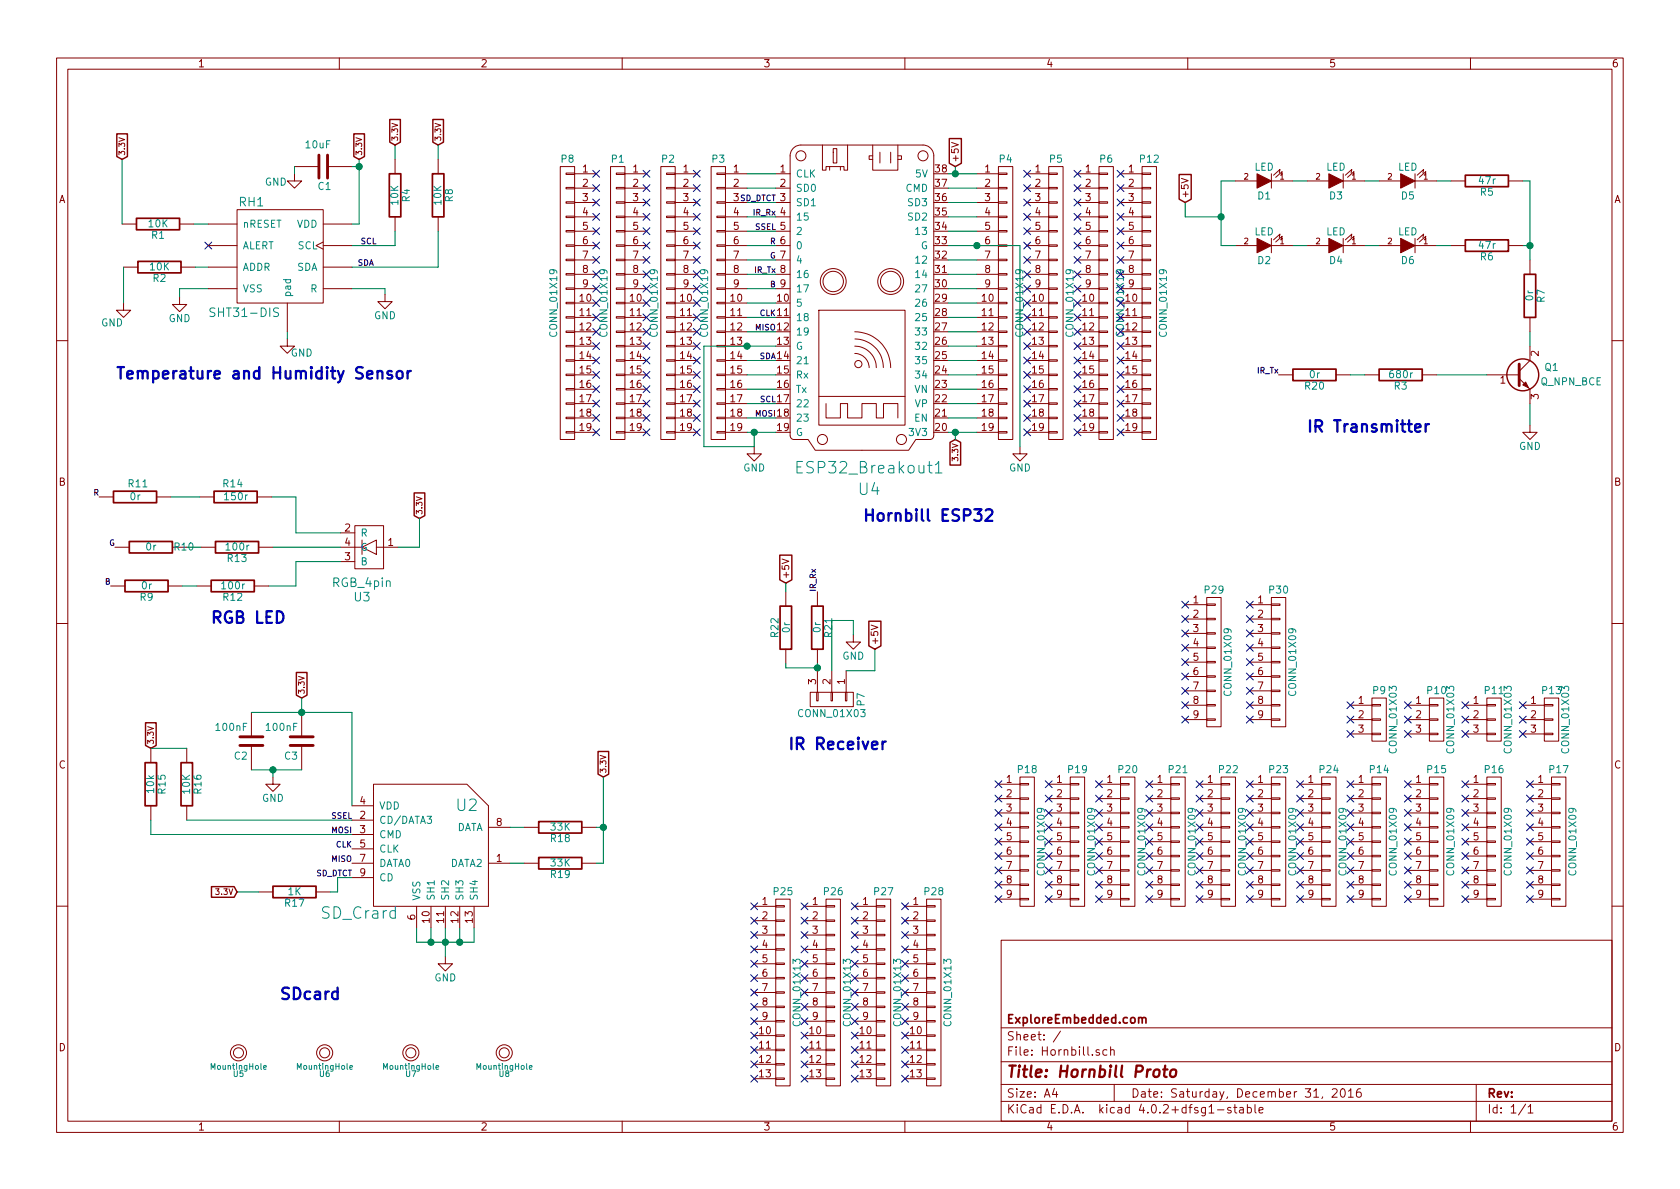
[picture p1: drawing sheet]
EESchema Schematic File Version 2
LIBS:Hornbill-rescue
LIBS:power
LIBS:device
LIBS:transistors
LIBS:conn
LIBS:linear
LIBS:regul
LIBS:74xx
LIBS:cmos4000
LIBS:adc-dac
LIBS:memory
LIBS:xilinx
LIBS:microcontrollers
LIBS:dsp
LIBS:microchip
LIBS:analog_switches
LIBS:motorola
LIBS:texas
LIBS:intel
LIBS:audio
LIBS:interface
LIBS:digital-audio
LIBS:philips
LIBS:display
LIBS:cypress
LIBS:siliconi
LIBS:opto
LIBS:atmel
LIBS:contrib
LIBS:valves
LIBS:nosuz
LIBS:Hornbill-cache
EELAYER 25 0
EELAYER END
$Descr A4 11693 8268
encoding utf-8
Sheet 1 1
Title "Hornbill Proto"
Date "Saturday, December 31, 2016"
Rev ""
Comp "ExploreEmbedded.com"
Comment1 ""
Comment2 ""
Comment3 ""
Comment4 ""
$EndDescr
$Comp
L R-RESCUE-Hornbill R8
U 1 1
P 3050 1350
F 0 "R8" V 3130 1350 50  0000 C CNN
F 1 "10K" V 3050 1350 50  0000 C CNN
F 2 "Resistors_SMD:R_0603_HandSoldering" V 2980 1350 50  0001 C CNN
F 3 "" H 3050 1350 50  0000 C CNN
	1    3050 1350
	1    0    0    -1  
$EndComp
$Comp
L GND #PWR01
U 1 1
P 2680 2040
F 0 "#PWR01" H 2680 1790 50  0001 C CNN
F 1 "GND" H 2680 1890 50  0000 C CNN
F 2 "" H 2680 2040 50  0000 C CNN
F 3 "" H 2680 2040 50  0000 C CNN
	1    2680 2040
	1    0    0    -1  
$EndComp
$Comp
L GND #PWR02
U 1 1
P 1250 2060
F 0 "#PWR02" H 1250 1810 50  0001 C CNN
F 1 "GND" H 1250 1910 50  0000 C CNN
F 2 "" H 1250 2060 50  0000 C CNN
F 3 "" H 1250 2060 50  0000 C CNN
	1    1250 2060
	1    0    0    -1  
$EndComp
$Comp
L GND #PWR03
U 1 1
P 860 2100
F 0 "#PWR03" H 860 1850 50  0001 C CNN
F 1 "GND" H 780 1960 50  0000 C CNN
F 2 "" H 860 2100 50  0000 C CNN
F 3 "" H 860 2100 50  0000 C CNN
	1    860  2100
	1    0    0    -1  
$EndComp
$Comp
L C-RESCUE-Hornbill C1
U 1 1
P 2250 1150
F 0 "C1" V 2390 1110 50  0000 L CNN
F 1 "10uF" V 2100 1020 50  0000 L CNN
F 2 "Capacitors_SMD:C_0603_HandSoldering" H 2288 1000 50  0001 C CNN
F 3 "" H 2250 1150 50  0000 C CNN
	1    2250 1150
	0    1    1    0   
$EndComp
$Comp
L GND #PWR04
U 1 1
P 2050 1200
F 0 "#PWR04" H 2050 950 50  0001 C CNN
F 1 "GND" H 1920 1140 50  0000 C CNN
F 2 "" H 2050 1200 50  0000 C CNN
F 3 "" H 2050 1200 50  0000 C CNN
	1    2050 1200
	1    0    0    -1  
$EndComp
$Comp
L R-RESCUE-Hornbill R4
U 1 1
P 2750 1350
F 0 "R4" V 2830 1350 50  0000 C CNN
F 1 "10K" V 2750 1350 50  0000 C CNN
F 2 "Resistors_SMD:R_0603_HandSoldering" V 2680 1350 50  0001 C CNN
F 3 "" H 2750 1350 50  0000 C CNN
	1    2750 1350
	1    0    0    -1  
$EndComp
$Comp
L R-RESCUE-Hornbill R2
U 1 1
P 1110 1850
F 0 "R2" V 1190 1850 50  0000 C CNN
F 1 "10K" V 1110 1850 50  0000 C CNN
F 2 "Resistors_SMD:R_0603_HandSoldering" V 1040 1850 50  0001 C CNN
F 3 "" H 1110 1850 50  0000 C CNN
	1    1110 1850
	0    1    1    0   
$EndComp
$Comp
L LED-RESCUE-Hornbill D1
U 1 1
P 8800 1250
F 0 "D1" H 8800 1350 50  0000 C CNN
F 1 "LED" H 8800 1150 50  0000 C CNN
F 2 "LEDs:LED-3MM" H 8800 1250 50  0001 C CNN
F 3 "" H 8800 1250 50  0000 C CNN
	1    8800 1250
	-1   0    0    1   
$EndComp
$Comp
L LED-RESCUE-Hornbill D3
U 1 1
P 9300 1250
F 0 "D3" H 9300 1350 50  0000 C CNN
F 1 "LED" H 9300 1150 50  0000 C CNN
F 2 "LEDs:LED-3MM" H 9300 1250 50  0001 C CNN
F 3 "" H 9300 1250 50  0000 C CNN
	1    9300 1250
	-1   0    0    1   
$EndComp
$Comp
L LED-RESCUE-Hornbill D5
U 1 1
P 9800 1250
F 0 "D5" H 9800 1350 50  0000 C CNN
F 1 "LED" H 9800 1150 50  0000 C CNN
F 2 "LEDs:LED-3MM" H 9800 1250 50  0001 C CNN
F 3 "" H 9800 1250 50  0000 C CNN
	1    9800 1250
	-1   0    0    1   
$EndComp
$Comp
L LED-RESCUE-Hornbill D2
U 1 1
P 8800 1700
F 0 "D2" H 8800 1800 50  0000 C CNN
F 1 "LED" H 8800 1600 50  0000 C CNN
F 2 "LEDs:LED-3MM" H 8800 1700 50  0001 C CNN
F 3 "" H 8800 1700 50  0000 C CNN
	1    8800 1700
	-1   0    0    1   
$EndComp
$Comp
L LED-RESCUE-Hornbill D4
U 1 1
P 9300 1700
F 0 "D4" H 9300 1800 50  0000 C CNN
F 1 "LED" H 9300 1600 50  0000 C CNN
F 2 "LEDs:LED-3MM" H 9300 1700 50  0001 C CNN
F 3 "" H 9300 1700 50  0000 C CNN
	1    9300 1700
	-1   0    0    1   
$EndComp
$Comp
L LED-RESCUE-Hornbill D6
U 1 1
P 9800 1700
F 0 "D6" H 9800 1800 50  0000 C CNN
F 1 "LED" H 9800 1600 50  0000 C CNN
F 2 "LEDs:LED-3MM" H 9800 1700 50  0001 C CNN
F 3 "" H 9800 1700 50  0000 C CNN
	1    9800 1700
	-1   0    0    1   
$EndComp
$Comp
L R-RESCUE-Hornbill R5
U 1 1
P 10350 1250
F 0 "R5" V 10430 1250 50  0000 C CNN
F 1 "47r" V 10350 1250 50  0000 C CNN
F 2 "Resistors_SMD:R_0603_HandSoldering" V 10280 1250 50  0001 C CNN
F 3 "" H 10350 1250 50  0000 C CNN
	1    10350 1250
	0    1    1    0   
$EndComp
$Comp
L R-RESCUE-Hornbill R6
U 1 1
P 10350 1700
F 0 "R6" V 10430 1700 50  0000 C CNN
F 1 "47r" V 10350 1700 50  0000 C CNN
F 2 "Resistors_SMD:R_0603_HandSoldering" V 10280 1700 50  0001 C CNN
F 3 "" H 10350 1700 50  0000 C CNN
	1    10350 1700
	0    1    1    0   
$EndComp
$Comp
L Q_NPN_BCE Q1
U 1 1
P 10550 2600
F 0 "Q1" H 10850 2650 50  0000 R CNN
F 1 "Q_NPN_BCE" H 11150 2550 50  0000 R CNN
F 2 "ee:SOT_23" H 10750 2700 50  0001 C CNN
F 3 "" H 10550 2600 50  0000 C CNN
	1    10550 2600
	1    0    0    -1  
$EndComp
$Comp
L R-RESCUE-Hornbill R7
U 1 1
P 10650 2050
F 0 "R7" V 10730 2050 50  0000 C CNN
F 1 "0r" V 10650 2050 50  0000 C CNN
F 2 "Resistors_SMD:R_0603_HandSoldering" V 10580 2050 50  0001 C CNN
F 3 "" H 10650 2050 50  0000 C CNN
	1    10650 2050
	1    0    0    -1  
$EndComp
$Comp
L GND #PWR05
U 1 1
P 10650 2950
F 0 "#PWR05" H 10650 2700 50  0001 C CNN
F 1 "GND" H 10650 2800 50  0000 C CNN
F 2 "" H 10650 2950 50  0000 C CNN
F 3 "" H 10650 2950 50  0000 C CNN
	1    10650 2950
	1    0    0    -1  
$EndComp
$Comp
L R-RESCUE-Hornbill R3
U 1 1
P 9750 2600
F 0 "R3" V 9830 2600 50  0000 C CNN
F 1 "680r" V 9750 2600 50  0000 C CNN
F 2 "Resistors_SMD:R_0603_HandSoldering" V 9680 2600 50  0001 C CNN
F 3 "" H 9750 2600 50  0000 C CNN
	1    9750 2600
	0    1    1    0   
$EndComp
$Comp
L RGB_4pin U3
U 1 1
P 2520 3800
F 0 "U3" H 2520 3450 60  0000 C CNN
F 1 "RGB_4pin" H 2520 3550 60  0000 C CNN
F 2 "ee:RGB_SMD_4pin_New" H 2520 3800 60  0001 C CNN
F 3 "" H 2520 3800 60  0000 C CNN
	1    2520 3800
	1    0    0    -1  
$EndComp
$Comp
L R-RESCUE-Hornbill R13
U 1 1
P 1650 3800
F 0 "R13" V 1730 3800 50  0000 C CNN
F 1 "100r" V 1650 3800 50  0000 C CNN
F 2 "Resistors_SMD:R_0603_HandSoldering" V 1580 3800 50  0001 C CNN
F 3 "" H 1650 3800 50  0000 C CNN
	1    1650 3800
	0    1    1    0   
$EndComp
$Comp
L R-RESCUE-Hornbill R12
U 1 1
P 1620 4070
F 0 "R12" V 1700 4070 50  0000 C CNN
F 1 "100r" V 1620 4070 50  0000 C CNN
F 2 "Resistors_SMD:R_0603_HandSoldering" V 1550 4070 50  0001 C CNN
F 3 "" H 1620 4070 50  0000 C CNN
	1    1620 4070
	0    1    1    0   
$EndComp
$Comp
L R-RESCUE-Hornbill R11
U 1 1
P 940 3450
F 0 "R11" V 850 3470 50  0000 C CNN
F 1 "0r" V 940 3450 50  0000 C CNN
F 2 "Resistors_SMD:R_0603_HandSoldering" V 870 3450 50  0001 C CNN
F 3 "" H 940 3450 50  0000 C CNN
	1    940  3450
	0    1    1    0   
$EndComp
$Comp
L R-RESCUE-Hornbill R10
U 1 1
P 1050 3800
F 0 "R10" V 1050 4030 50  0000 C CNN
F 1 "0r" V 1050 3800 50  0000 C CNN
F 2 "Resistors_SMD:R_0603_HandSoldering" V 980 3800 50  0001 C CNN
F 3 "" H 1050 3800 50  0000 C CNN
	1    1050 3800
	0    1    1    0   
$EndComp
$Comp
L R-RESCUE-Hornbill R9
U 1 1
P 1020 4070
F 0 "R9" V 1100 4070 50  0000 C CNN
F 1 "0r" V 1020 4070 50  0000 C CNN
F 2 "Resistors_SMD:R_0603_HandSoldering" V 950 4070 50  0001 C CNN
F 3 "" H 1020 4070 50  0000 C CNN
	1    1020 4070
	0    1    1    0   
$EndComp
$Comp
L R-RESCUE-Hornbill R18
U 1 1
P 3900 5750
F 0 "R18" V 3980 5750 50  0000 C CNN
F 1 "33K" V 3900 5750 50  0000 C CNN
F 2 "Resistors_SMD:R_0603_HandSoldering" V 3830 5750 50  0001 C CNN
F 3 "" H 3900 5750 50  0000 C CNN
	1    3900 5750
	0    1    1    0   
$EndComp
$Comp
L R-RESCUE-Hornbill R19
U 1 1
P 3900 6000
F 0 "R19" V 3980 6000 50  0000 C CNN
F 1 "33K" V 3900 6000 50  0000 C CNN
F 2 "Resistors_SMD:R_0603_HandSoldering" V 3830 6000 50  0001 C CNN
F 3 "" H 3900 6000 50  0000 C CNN
	1    3900 6000
	0    1    1    0   
$EndComp
$Comp
L GND #PWR06
U 1 1
P 3100 6650
F 0 "#PWR06" H 3100 6400 50  0001 C CNN
F 1 "GND" H 3100 6500 50  0000 C CNN
F 2 "" H 3100 6650 50  0000 C CNN
F 3 "" H 3100 6650 50  0000 C CNN
	1    3100 6650
	1    0    0    -1  
$EndComp
$Comp
L R-RESCUE-Hornbill R17
U 1 1
P 2050 6200
F 0 "R17" V 2130 6200 50  0000 C CNN
F 1 "1K" V 2050 6200 50  0000 C CNN
F 2 "Resistors_SMD:R_0603_HandSoldering" V 1980 6200 50  0001 C CNN
F 3 "" H 2050 6200 50  0000 C CNN
	1    2050 6200
	0    1    1    0   
$EndComp
$Comp
L R-RESCUE-Hornbill R16
U 1 1
P 1300 5450
F 0 "R16" V 1380 5450 50  0000 C CNN
F 1 "10K" V 1300 5450 50  0000 C CNN
F 2 "Resistors_SMD:R_0603_HandSoldering" V 1230 5450 50  0001 C CNN
F 3 "" H 1300 5450 50  0000 C CNN
	1    1300 5450
	1    0    0    -1  
$EndComp
$Comp
L R-RESCUE-Hornbill R15
U 1 1
P 1050 5450
F 0 "R15" V 1130 5450 50  0000 C CNN
F 1 "10k" V 1050 5450 50  0000 C CNN
F 2 "Resistors_SMD:R_0603_HandSoldering" V 980 5450 50  0001 C CNN
F 3 "" H 1050 5450 50  0000 C CNN
	1    1050 5450
	1    0    0    -1  
$EndComp
Text GLabel 8250 1400 1    47   Input ~ 0
+5V
Text GLabel 1050 5200 1    40   Input ~ 0
3.3V
$Comp
L C-RESCUE-Hornbill C2
U 1 1
P 1750 5150
F 0 "C2" H 1775 5250 50  0000 L CNN
F 1 "100nF" H 1775 5050 50  0000 L CNN
F 2 "Capacitors_SMD:C_0603_HandSoldering" H 1788 5000 50  0001 C CNN
F 3 "" H 1750 5150 50  0000 C CNN
	1    1750 5150
	-1   0    0    1   
$EndComp
$Comp
L C-RESCUE-Hornbill C3
U 1 1
P 2100 5150
F 0 "C3" H 2125 5250 50  0000 L CNN
F 1 "100nF" H 2125 5050 50  0000 L CNN
F 2 "Capacitors_SMD:C_0603_HandSoldering" H 2138 5000 50  0001 C CNN
F 3 "" H 2100 5150 50  0000 C CNN
	1    2100 5150
	-1   0    0    1   
$EndComp
$Comp
L GND #PWR07
U 1 1
P 1900 5400
F 0 "#PWR07" H 1900 5150 50  0001 C CNN
F 1 "GND" H 1900 5250 50  0000 C CNN
F 2 "" H 1900 5400 50  0000 C CNN
F 3 "" H 1900 5400 50  0000 C CNN
	1    1900 5400
	1    0    0    -1  
$EndComp
NoConn ~ 1450 1700
Text Label 2510 1700 0    40   ~ 0
SCL
Text Label 2490 1850 0    40   ~ 0
SDA
Text Label 2450 5700 2    40   ~ 0
SSEL
Text Label 2450 5800 2    40   ~ 0
MOSI
Text Label 2450 5900 2    40   ~ 0
CLK
Text Label 2450 6000 2    40   ~ 0
MISO
Text GLabel 2100 4850 1    40   Input ~ 0
3.3V
Text GLabel 4200 5400 1    40   Input ~ 0
3.3V
Text GLabel 1650 6200 0    40   Input ~ 0
3.3V
Text Label 770  4070 2    40   ~ 0
B
Text Label 800  3800 2    40   ~ 0
G
Text Label 690  3450 2    40   ~ 0
R
$Comp
L CONN_01X19 P4
U 1 1
P 7000 2100
F 0 "P4" H 7000 3100 50  0000 C CNN
F 1 "CONN_01X19" V 7100 2100 50  0000 C CNN
F 2 "Pin_Headers:Pin_Header_Straight_1x19_Pitch2.54mm" H 7000 2100 50  0001 C CNN
F 3 "" H 7000 2100 50  0000 C CNN
	1    7000 2100
	1    0    0    -1  
$EndComp
$Comp
L CONN_01X19 P5
U 1 1
P 7350 2100
F 0 "P5" H 7350 3100 50  0000 C CNN
F 1 "CONN_01X19" V 7450 2100 50  0000 C CNN
F 2 "Pin_Headers:Pin_Header_Straight_1x19_Pitch2.54mm" H 7350 2100 50  0001 C CNN
F 3 "" H 7350 2100 50  0000 C CNN
	1    7350 2100
	1    0    0    -1  
$EndComp
$Comp
L CONN_01X19 P6
U 1 1
P 7700 2100
F 0 "P6" H 7700 3100 50  0000 C CNN
F 1 "CONN_01X19" V 7800 2100 50  0000 C CNN
F 2 "Pin_Headers:Pin_Header_Straight_1x19_Pitch2.54mm" H 7700 2100 50  0001 C CNN
F 3 "" H 7700 2100 50  0000 C CNN
	1    7700 2100
	1    0    0    -1  
$EndComp
$Comp
L CONN_01X19 P3
U 1 1
P 5000 2100
F 0 "P3" H 5000 3100 50  0000 C CNN
F 1 "CONN_01X19" V 5100 2100 50  0000 C CNN
F 2 "Pin_Headers:Pin_Header_Straight_1x19_Pitch2.54mm" H 5000 2100 50  0001 C CNN
F 3 "" H 5000 2100 50  0000 C CNN
	1    5000 2100
	-1   0    0    -1  
$EndComp
$Comp
L CONN_01X19 P2
U 1 1
P 4650 2100
F 0 "P2" H 4650 3100 50  0000 C CNN
F 1 "CONN_01X19" V 4750 2100 50  0000 C CNN
F 2 "Pin_Headers:Pin_Header_Straight_1x19_Pitch2.54mm" H 4650 2100 50  0001 C CNN
F 3 "" H 4650 2100 50  0000 C CNN
	1    4650 2100
	-1   0    0    -1  
$EndComp
$Comp
L CONN_01X19 P1
U 1 1
P 4300 2100
F 0 "P1" H 4300 3100 50  0000 C CNN
F 1 "CONN_01X19" V 4400 2100 50  0000 C CNN
F 2 "Pin_Headers:Pin_Header_Straight_1x19_Pitch2.54mm" H 4300 2100 50  0001 C CNN
F 3 "" H 4300 2100 50  0000 C CNN
	1    4300 2100
	-1   0    0    -1  
$EndComp
NoConn ~ 7150 1300
NoConn ~ 7150 1400
NoConn ~ 7150 1500
NoConn ~ 7150 1600
NoConn ~ 7150 1700
NoConn ~ 7150 1800
NoConn ~ 7150 1900
NoConn ~ 7150 2000
NoConn ~ 7150 2100
NoConn ~ 7150 2200
NoConn ~ 7150 2300
NoConn ~ 7150 2400
NoConn ~ 7150 2500
NoConn ~ 7150 2600
NoConn ~ 7150 2700
NoConn ~ 7150 2800
NoConn ~ 7150 2900
NoConn ~ 7150 3000
NoConn ~ 7500 1300
NoConn ~ 7500 1400
NoConn ~ 7500 1500
NoConn ~ 7500 1600
NoConn ~ 7500 1700
NoConn ~ 7500 1800
NoConn ~ 7500 1900
NoConn ~ 7500 2000
NoConn ~ 7500 2100
NoConn ~ 7500 2200
NoConn ~ 7500 2300
NoConn ~ 7500 2400
NoConn ~ 7500 2500
NoConn ~ 7500 2600
NoConn ~ 7500 2700
NoConn ~ 7500 2800
NoConn ~ 7500 2900
NoConn ~ 7500 3000
NoConn ~ 4850 1200
NoConn ~ 4850 1300
NoConn ~ 4850 1400
NoConn ~ 4850 1500
NoConn ~ 4850 1600
NoConn ~ 4850 1700
NoConn ~ 4850 1800
NoConn ~ 4850 1900
NoConn ~ 4850 2000
NoConn ~ 4850 2100
NoConn ~ 4850 2200
NoConn ~ 4850 2300
NoConn ~ 4850 2400
NoConn ~ 4850 2500
NoConn ~ 4850 2600
NoConn ~ 4850 2700
NoConn ~ 4850 2800
NoConn ~ 4850 2900
NoConn ~ 4850 3000
NoConn ~ 4500 1200
NoConn ~ 4500 1300
NoConn ~ 4500 1400
NoConn ~ 4500 1500
NoConn ~ 4500 1600
NoConn ~ 4500 1700
NoConn ~ 4500 1800
NoConn ~ 4500 1900
NoConn ~ 4500 2000
NoConn ~ 4500 2100
NoConn ~ 4500 2200
NoConn ~ 4500 2300
NoConn ~ 4500 2400
NoConn ~ 4500 2500
NoConn ~ 4500 2600
NoConn ~ 4500 2700
NoConn ~ 4500 2800
NoConn ~ 4500 2900
NoConn ~ 4500 3000
Text Notes 810  2630 0    80   ~ 16
Temperature and Humidity Sensor
Text Notes 9100 3000 0    80   ~ 16
IR Transmitter
Text Notes 1950 6950 0    80   ~ 16
SDcard
Text Notes 1470 4330 0    80   ~ 16
RGB LED
Text Label 5400 2800 2    40   ~ 0
SCL
Text Label 5400 2500 2    40   ~ 0
SDA
Text Label 5400 1600 2    40   ~ 0
SSEL
Text Label 5400 2900 2    40   ~ 0
MOSI
Text Label 5400 2200 2    40   ~ 0
CLK
Text Label 5400 2300 2    40   ~ 0
MISO
Text Label 5400 1400 2    40   ~ 0
SD_DTCT
Text Label 2450 6100 2    40   ~ 0
SD_DTCT
Text GLabel 850  1100 1    40   Input ~ 0
3.3V
Text GLabel 2500 1100 1    40   Input ~ 0
3.3V
Text GLabel 2750 1000 1    40   Input ~ 0
3.3V
Text GLabel 3050 1000 1    40   Input ~ 0
3.3V
Text GLabel 2920 3600 1    40   Input ~ 0
3.3V
$Comp
L R-RESCUE-Hornbill R20
U 1 1
P 9150 2600
F 0 "R20" V 9230 2600 50  0000 C CNN
F 1 "0r" V 9150 2600 50  0000 C CNN
F 2 "Resistors_SMD:R_0603_HandSoldering" V 9080 2600 50  0001 C CNN
F 3 "" H 9150 2600 50  0000 C CNN
	1    9150 2600
	0    1    1    0   
$EndComp
Text Label 8900 2600 2    40   ~ 0
IR_Tx
Text Label 5400 1700 2    40   ~ 0
R
Text Label 5400 1800 2    40   ~ 0
G
Text Label 5400 2000 2    40   ~ 0
B
Text Label 5400 1900 2    40   ~ 0
IR_Tx
$Comp
L CONN_01X03 P7
U 1 1
P 5790 4860
F 0 "P7" H 5790 5060 50  0000 C CNN
F 1 "CONN_01X03" V 5890 4860 50  0000 C CNN
F 2 "Pin_Headers:Pin_Header_Straight_1x03_Pitch2.54mm" H 5790 4860 50  0001 C CNN
F 3 "" H 5790 4860 50  0000 C CNN
	1    5790 4860
	0    1    1    0   
$EndComp
Text GLabel 6090 4510 1    47   Input ~ 0
+5V
$Comp
L GND #PWR08
U 1 1
P 5940 4410
F 0 "#PWR08" H 5940 4160 50  0001 C CNN
F 1 "GND" H 5940 4260 50  0000 C CNN
F 2 "" H 5940 4410 50  0000 C CNN
F 3 "" H 5940 4410 50  0000 C CNN
	1    5940 4410
	1    0    0    -1  
$EndComp
Text Label 5690 4110 1    40   ~ 0
IR_Rx
Text Label 5400 1500 2    40   ~ 0
IR_Rx
Text GLabel 6650 1150 1    47   Input ~ 0
+5V
Text GLabel 6650 3050 3    40   Input ~ 0
3.3V
$Comp
L GND #PWR09
U 1 1
P 5250 3100
F 0 "#PWR09" H 5250 2850 50  0001 C CNN
F 1 "GND" H 5250 2950 50  0000 C CNN
F 2 "" H 5250 3100 50  0000 C CNN
F 3 "" H 5250 3100 50  0000 C CNN
	1    5250 3100
	1    0    0    -1  
$EndComp
$Comp
L GND #PWR010
U 1 1
P 7100 3100
F 0 "#PWR010" H 7100 2850 50  0001 C CNN
F 1 "GND" H 7100 2950 50  0000 C CNN
F 2 "" H 7100 3100 50  0000 C CNN
F 3 "" H 7100 3100 50  0000 C CNN
	1    7100 3100
	1    0    0    -1  
$EndComp
Text Notes 5490 5210 0    80   ~ 16
IR Receiver
$Comp
L R-RESCUE-Hornbill R21
U 1 1
P 5690 4360
F 0 "R21" V 5770 4360 50  0000 C CNN
F 1 "0r" V 5690 4360 50  0000 C CNN
F 2 "Resistors_SMD:R_0603_HandSoldering" V 5620 4360 50  0001 C CNN
F 3 "" H 5690 4360 50  0000 C CNN
	1    5690 4360
	1    0    0    -1  
$EndComp
NoConn ~ 7150 1200
NoConn ~ 7500 1200
Text Notes 6010 3620 0    80   ~ 16
Hornbill ESP32 
$Comp
L ESP32_Breakout1 U4
U 1 1
P 6000 2100
F 0 "U4" H 6050 800 80  0000 C CNN
F 1 "ESP32_Breakout1" H 6050 950 80  0000 C CNN
F 2 "ee:ESP32_Breakout" H 6000 2100 80  0001 C CNN
F 3 "" H 6000 2100 80  0000 C CNN
	1    6000 2100
	1    0    0    -1  
$EndComp
$Comp
L SD_Crard U2
U 1 1
P 2900 5850
F 0 "U2" H 3250 6100 80  0000 C CNN
F 1 "SD_Crard" H 2500 5350 80  0000 C CNN
F 2 "EE:Micro_SD" H 2900 5850 80  0001 C CNN
F 3 "" H 2900 5850 80  0000 C CNN
	1    2900 5850
	1    0    0    -1  
$EndComp
Wire Wire Line
	2750 1600 2750 1700
Wire Wire Line
	3050 1600 3050 1850
Wire Wire Line
	2500 1550 2450 1550
Wire Wire Line
	2500 1100 2500 1550
Connection ~ 2500 1150
Wire Wire Line
	8600 1250 8500 1250
Wire Wire Line
	8500 1250 8500 1700
Wire Wire Line
	8500 1700 8600 1700
Wire Wire Line
	8250 1400 8250 1500
Wire Wire Line
	8250 1500 8500 1500
Connection ~ 8500 1500
Wire Wire Line
	9000 1250 9100 1250
Wire Wire Line
	9500 1250 9600 1250
Wire Wire Line
	9000 1700 9100 1700
Wire Wire Line
	9500 1700 9600 1700
Wire Wire Line
	10000 1250 10100 1250
Wire Wire Line
	10000 1700 10100 1700
Wire Wire Line
	10650 2400 10650 2300
Wire Wire Line
	10650 2950 10650 2800
Wire Wire Line
	10000 2600 10350 2600
Wire Wire Line
	2770 3800 2920 3800
Wire Wire Line
	2920 3800 2920 3600
Wire Wire Line
	1750 5350 2100 5350
Wire Wire Line
	1900 5400 1900 5350
Connection ~ 1900 5350
Wire Wire Line
	5200 1200 5400 1200
Wire Wire Line
	5200 1300 5400 1300
Wire Wire Line
	5200 1400 5400 1400
Wire Wire Line
	5200 1500 5400 1500
Wire Wire Line
	5200 1600 5400 1600
Wire Wire Line
	5200 1700 5400 1700
Wire Wire Line
	5200 1800 5400 1800
Wire Wire Line
	5200 1900 5400 1900
Wire Wire Line
	5200 2000 5400 2000
Wire Wire Line
	5200 2100 5400 2100
Wire Wire Line
	5200 2200 5400 2200
Wire Wire Line
	5200 2300 5400 2300
Wire Wire Line
	4900 2400 5400 2400
Wire Wire Line
	5200 2500 5400 2500
Wire Wire Line
	5200 2600 5400 2600
Wire Wire Line
	5200 2700 5400 2700
Wire Wire Line
	5200 2800 5400 2800
Wire Wire Line
	5200 2900 5400 2900
Wire Wire Line
	5200 3000 5400 3000
Wire Wire Line
	6600 1200 6800 1200
Wire Wire Line
	6600 1300 6800 1300
Wire Wire Line
	6600 1400 6800 1400
Wire Wire Line
	6600 1500 6800 1500
Wire Wire Line
	6600 1600 6800 1600
Wire Wire Line
	6600 1700 7100 1700
Wire Wire Line
	6600 1800 6800 1800
Wire Wire Line
	6600 1900 6800 1900
Wire Wire Line
	6600 2000 6800 2000
Wire Wire Line
	6600 2100 6800 2100
Wire Wire Line
	6600 2200 6800 2200
Wire Wire Line
	6600 2300 6800 2300
Wire Wire Line
	6600 2400 6800 2400
Wire Wire Line
	6600 2500 6800 2500
Wire Wire Line
	6600 2600 6800 2600
Wire Wire Line
	6600 2700 6800 2700
Wire Wire Line
	6600 2800 6800 2800
Wire Wire Line
	6600 2900 6800 2900
Wire Wire Line
	6600 3000 6800 3000
Wire Wire Line
	5890 4660 6090 4660
Wire Wire Line
	6090 4660 6090 4510
Wire Wire Line
	5790 4660 5790 4310
Wire Wire Line
	5790 4310 5940 4310
Wire Wire Line
	5940 4310 5940 4410
Wire Wire Line
	6650 1150 6650 1200
Connection ~ 6650 1200
Wire Wire Line
	6650 3050 6650 3000
Connection ~ 6650 3000
Wire Wire Line
	5250 3100 5250 3000
Connection ~ 5250 3000
Wire Wire Line
	4900 2400 4900 3100
Wire Wire Line
	4900 3100 5250 3100
Connection ~ 5200 2400
Wire Wire Line
	7100 1700 7100 3100
Connection ~ 6800 1700
Wire Wire Line
	5690 4660 5690 4610
Wire Wire Line
	2900 6450 2900 6550
Wire Wire Line
	2900 6550 3300 6550
Wire Wire Line
	3300 6550 3300 6450
Wire Wire Line
	3200 6450 3200 6550
Connection ~ 3200 6550
Wire Wire Line
	3100 6450 3100 6650
Connection ~ 3100 6550
Wire Wire Line
	3000 6450 3000 6550
Connection ~ 3000 6550
Wire Wire Line
	1750 4950 2450 4950
Wire Wire Line
	2450 4950 2450 5600
Wire Wire Line
	2450 6100 2350 6100
Wire Wire Line
	2350 6100 2350 6200
Wire Wire Line
	2450 5700 1300 5700
Wire Wire Line
	2450 5800 1050 5800
Wire Wire Line
	3550 5750 3650 5750
Wire Wire Line
	3650 6000 3550 6000
$Comp
L MountingHole U8
U 1 1
P 3510 7320
F 0 "U8" H 3510 7170 40  0000 C CNN
F 1 "MountingHole" H 3510 7220 40  0000 C CNN
F 2 "ee:Mounting" H 3510 7320 40  0001 C CNN
F 3 "" H 3510 7320 40  0000 C CNN
	1    3510 7320
	1    0    0    -1  
$EndComp
$Comp
L MountingHole U7
U 1 1
P 2860 7320
F 0 "U7" H 2860 7170 40  0000 C CNN
F 1 "MountingHole" H 2860 7220 40  0000 C CNN
F 2 "ee:Mounting" H 2860 7320 40  0001 C CNN
F 3 "" H 2860 7320 40  0000 C CNN
	1    2860 7320
	1    0    0    -1  
$EndComp
$Comp
L MountingHole U6
U 1 1
P 2260 7320
F 0 "U6" H 2260 7170 40  0000 C CNN
F 1 "MountingHole" H 2260 7220 40  0000 C CNN
F 2 "ee:Mounting" H 2260 7320 40  0001 C CNN
F 3 "" H 2260 7320 40  0000 C CNN
	1    2260 7320
	1    0    0    -1  
$EndComp
$Comp
L MountingHole U5
U 1 1
P 1660 7320
F 0 "U5" H 1660 7170 40  0000 C CNN
F 1 "MountingHole" H 1660 7220 40  0000 C CNN
F 2 "ee:Mounting" H 1660 7320 40  0001 C CNN
F 3 "" H 1660 7320 40  0000 C CNN
	1    1660 7320
	1    0    0    -1  
$EndComp
Wire Wire Line
	9400 2600 9500 2600
Wire Wire Line
	10650 1800 10650 1250
Wire Wire Line
	10650 1250 10600 1250
Wire Wire Line
	10600 1700 10650 1700
Connection ~ 10650 1700
Wire Wire Line
	2750 1100 2750 1000
Wire Wire Line
	3050 1100 3050 1000
Wire Wire Line
	2450 1150 2500 1150
Wire Wire Line
	2050 1200 2050 1150
$Comp
L R-RESCUE-Hornbill R1
U 1 1
P 1100 1550
F 0 "R1" V 1180 1550 50  0000 C CNN
F 1 "10K" V 1100 1550 50  0000 C CNN
F 2 "Resistors_SMD:R_0603_HandSoldering" V 1030 1550 50  0001 C CNN
F 3 "" H 1100 1550 50  0000 C CNN
	1    1100 1550
	0    1    1    0   
$EndComp
Wire Wire Line
	850  1550 850  1100
Wire Wire Line
	860  2100 860  1850
$Comp
L R-RESCUE-Hornbill R14
U 1 1
P 1640 3450
F 0 "R14" V 1550 3430 50  0000 C CNN
F 1 "150r" V 1640 3450 50  0000 C CNN
F 2 "Resistors_SMD:R_0603_HandSoldering" V 1570 3450 50  0001 C CNN
F 3 "" H 1640 3450 50  0000 C CNN
	1    1640 3450
	0    1    1    0   
$EndComp
Wire Wire Line
	2060 3700 2370 3700
Wire Wire Line
	1900 3800 2370 3800
Wire Wire Line
	1390 3450 1190 3450
Wire Wire Line
	1400 3800 1300 3800
Wire Wire Line
	1370 4070 1270 4070
Wire Wire Line
	4150 6000 4200 6000
Wire Wire Line
	4200 6000 4200 5400
Wire Wire Line
	4150 5750 4200 5750
Connection ~ 4200 5750
Wire Wire Line
	2350 6200 2300 6200
Wire Wire Line
	1650 6200 1800 6200
Wire Wire Line
	1050 5800 1050 5700
Wire Wire Line
	1300 5200 1050 5200
Connection ~ 2100 4950
Wire Wire Line
	2100 4950 2100 4850
$Comp
L CONN_01X19 P8
U 1 1
P 3950 2100
F 0 "P8" H 3950 3100 50  0000 C CNN
F 1 "CONN_01X19" V 4050 2100 50  0000 C CNN
F 2 "Pin_Headers:Pin_Header_Straight_1x19_Pitch2.54mm" H 3950 2100 50  0001 C CNN
F 3 "" H 3950 2100 50  0000 C CNN
	1    3950 2100
	-1   0    0    -1  
$EndComp
$Comp
L CONN_01X19 P12
U 1 1
P 8000 2100
F 0 "P12" H 8000 3100 50  0000 C CNN
F 1 "CONN_01X19" V 8100 2100 50  0000 C CNN
F 2 "Pin_Headers:Pin_Header_Straight_1x19_Pitch2.54mm" H 8000 2100 50  0001 C CNN
F 3 "" H 8000 2100 50  0000 C CNN
	1    8000 2100
	1    0    0    -1  
$EndComp
NoConn ~ 7800 1200
NoConn ~ 7800 1300
NoConn ~ 7800 1400
NoConn ~ 7800 1500
NoConn ~ 7800 1600
NoConn ~ 7800 1700
NoConn ~ 7800 1800
NoConn ~ 7800 1900
NoConn ~ 7800 2000
NoConn ~ 7800 2100
NoConn ~ 7800 2200
NoConn ~ 7800 2300
NoConn ~ 7800 2400
NoConn ~ 7800 2500
NoConn ~ 7800 2600
NoConn ~ 7800 2700
NoConn ~ 7800 2800
NoConn ~ 7800 2900
NoConn ~ 7800 3000
NoConn ~ 4150 1200
NoConn ~ 4150 1300
NoConn ~ 4150 1400
NoConn ~ 4150 1500
NoConn ~ 4150 1600
NoConn ~ 4150 1700
NoConn ~ 4150 1800
NoConn ~ 4150 1900
NoConn ~ 4150 2000
NoConn ~ 4150 2100
NoConn ~ 4150 2200
NoConn ~ 4150 2300
NoConn ~ 4150 2400
NoConn ~ 4150 2500
NoConn ~ 4150 2600
NoConn ~ 4150 2700
NoConn ~ 4150 2800
NoConn ~ 4150 2900
NoConn ~ 4150 3000
$Comp
L CONN_01X03 P9
U 1 1
P 9600 5000
F 0 "P9" H 9600 5200 50  0000 C CNN
F 1 "CONN_01X03" V 9700 5000 50  0000 C CNN
F 2 "Pin_Headers:Pin_Header_Straight_1x03_Pitch2.54mm" H 9600 5000 50  0001 C CNN
F 3 "" H 9600 5000 50  0000 C CNN
	1    9600 5000
	1    0    0    -1  
$EndComp
$Comp
L CONN_01X03 P10
U 1 1
P 10000 5000
F 0 "P10" H 10000 5200 50  0000 C CNN
F 1 "CONN_01X03" V 10100 5000 50  0000 C CNN
F 2 "Pin_Headers:Pin_Header_Straight_1x03_Pitch2.54mm" H 10000 5000 50  0001 C CNN
F 3 "" H 10000 5000 50  0000 C CNN
	1    10000 5000
	1    0    0    -1  
$EndComp
$Comp
L CONN_01X03 P11
U 1 1
P 10400 5000
F 0 "P11" H 10400 5200 50  0000 C CNN
F 1 "CONN_01X03" V 10500 5000 50  0000 C CNN
F 2 "Pin_Headers:Pin_Header_Straight_1x03_Pitch2.54mm" H 10400 5000 50  0001 C CNN
F 3 "" H 10400 5000 50  0000 C CNN
	1    10400 5000
	1    0    0    -1  
$EndComp
$Comp
L CONN_01X03 P13
U 1 1
P 10800 5000
F 0 "P13" H 10800 5200 50  0000 C CNN
F 1 "CONN_01X03" V 10900 5000 50  0000 C CNN
F 2 "Pin_Headers:Pin_Header_Straight_1x03_Pitch2.54mm" H 10800 5000 50  0001 C CNN
F 3 "" H 10800 5000 50  0000 C CNN
	1    10800 5000
	1    0    0    -1  
$EndComp
NoConn ~ 9400 4900
NoConn ~ 9400 5000
NoConn ~ 9400 5100
NoConn ~ 9800 4900
NoConn ~ 9800 5000
NoConn ~ 9800 5100
NoConn ~ 10200 4900
NoConn ~ 10200 5000
NoConn ~ 10200 5100
NoConn ~ 10600 4900
NoConn ~ 10600 5000
NoConn ~ 10600 5100
$Comp
L CONN_01X09 P17
U 1 1
P 10850 5850
F 0 "P17" H 10850 6350 50  0000 C CNN
F 1 "CONN_01X09" V 10950 5850 50  0000 C CNN
F 2 "Pin_Headers:Pin_Header_Straight_1x09_Pitch2.54mm" H 10850 5850 50  0001 C CNN
F 3 "" H 10850 5850 50  0000 C CNN
	1    10850 5850
	1    0    0    -1  
$EndComp
$Comp
L CONN_01X09 P16
U 1 1
P 10400 5850
F 0 "P16" H 10400 6350 50  0000 C CNN
F 1 "CONN_01X09" V 10500 5850 50  0000 C CNN
F 2 "Pin_Headers:Pin_Header_Straight_1x09_Pitch2.54mm" H 10400 5850 50  0001 C CNN
F 3 "" H 10400 5850 50  0000 C CNN
	1    10400 5850
	1    0    0    -1  
$EndComp
$Comp
L CONN_01X09 P15
U 1 1
P 10000 5850
F 0 "P15" H 10000 6350 50  0000 C CNN
F 1 "CONN_01X09" V 10100 5850 50  0000 C CNN
F 2 "Pin_Headers:Pin_Header_Straight_1x09_Pitch2.54mm" H 10000 5850 50  0001 C CNN
F 3 "" H 10000 5850 50  0000 C CNN
	1    10000 5850
	1    0    0    -1  
$EndComp
$Comp
L CONN_01X09 P14
U 1 1
P 9600 5850
F 0 "P14" H 9600 6350 50  0000 C CNN
F 1 "CONN_01X09" V 9700 5850 50  0000 C CNN
F 2 "Pin_Headers:Pin_Header_Straight_1x09_Pitch2.54mm" H 9600 5850 50  0001 C CNN
F 3 "" H 9600 5850 50  0000 C CNN
	1    9600 5850
	1    0    0    -1  
$EndComp
NoConn ~ 9400 5450
NoConn ~ 9400 5550
NoConn ~ 9400 5650
NoConn ~ 9400 5750
NoConn ~ 9400 5850
NoConn ~ 9400 5950
NoConn ~ 9400 6050
NoConn ~ 9400 6150
NoConn ~ 9400 6250
NoConn ~ 9800 5450
NoConn ~ 9800 5550
NoConn ~ 9800 5650
NoConn ~ 9800 5750
NoConn ~ 9800 5850
NoConn ~ 9800 5950
NoConn ~ 9800 6050
NoConn ~ 9800 6150
NoConn ~ 9800 6250
NoConn ~ 10200 5450
NoConn ~ 10200 5550
NoConn ~ 10200 5650
NoConn ~ 10200 5750
NoConn ~ 10200 5850
NoConn ~ 10200 5950
NoConn ~ 10200 6050
NoConn ~ 10200 6150
NoConn ~ 10200 6250
NoConn ~ 10650 5450
NoConn ~ 10650 5550
NoConn ~ 10650 5650
NoConn ~ 10650 5750
NoConn ~ 10650 5850
NoConn ~ 10650 5950
NoConn ~ 10650 6050
NoConn ~ 10650 6150
NoConn ~ 10650 6250
$Comp
L CONN_01X09 P24
U 1 1
P 9250 5850
F 0 "P24" H 9250 6350 50  0000 C CNN
F 1 "CONN_01X09" V 9350 5850 50  0000 C CNN
F 2 "Pin_Headers:Pin_Header_Straight_1x09_Pitch2.54mm" H 9250 5850 50  0001 C CNN
F 3 "" H 9250 5850 50  0000 C CNN
	1    9250 5850
	1    0    0    -1  
$EndComp
$Comp
L CONN_01X09 P23
U 1 1
P 8900 5850
F 0 "P23" H 8900 6350 50  0000 C CNN
F 1 "CONN_01X09" V 9000 5850 50  0000 C CNN
F 2 "Pin_Headers:Pin_Header_Straight_1x09_Pitch2.54mm" H 8900 5850 50  0001 C CNN
F 3 "" H 8900 5850 50  0000 C CNN
	1    8900 5850
	1    0    0    -1  
$EndComp
$Comp
L CONN_01X09 P22
U 1 1
P 8550 5850
F 0 "P22" H 8550 6350 50  0000 C CNN
F 1 "CONN_01X09" V 8650 5850 50  0000 C CNN
F 2 "Pin_Headers:Pin_Header_Straight_1x09_Pitch2.54mm" H 8550 5850 50  0001 C CNN
F 3 "" H 8550 5850 50  0000 C CNN
	1    8550 5850
	1    0    0    -1  
$EndComp
$Comp
L CONN_01X09 P21
U 1 1
P 8200 5850
F 0 "P21" H 8200 6350 50  0000 C CNN
F 1 "CONN_01X09" V 8300 5850 50  0000 C CNN
F 2 "Pin_Headers:Pin_Header_Straight_1x09_Pitch2.54mm" H 8200 5850 50  0001 C CNN
F 3 "" H 8200 5850 50  0000 C CNN
	1    8200 5850
	1    0    0    -1  
$EndComp
$Comp
L CONN_01X09 P20
U 1 1
P 7850 5850
F 0 "P20" H 7850 6350 50  0000 C CNN
F 1 "CONN_01X09" V 7950 5850 50  0000 C CNN
F 2 "Pin_Headers:Pin_Header_Straight_1x09_Pitch2.54mm" H 7850 5850 50  0001 C CNN
F 3 "" H 7850 5850 50  0000 C CNN
	1    7850 5850
	1    0    0    -1  
$EndComp
$Comp
L CONN_01X09 P19
U 1 1
P 7500 5850
F 0 "P19" H 7500 6350 50  0000 C CNN
F 1 "CONN_01X09" V 7600 5850 50  0000 C CNN
F 2 "Pin_Headers:Pin_Header_Straight_1x09_Pitch2.54mm" H 7500 5850 50  0001 C CNN
F 3 "" H 7500 5850 50  0000 C CNN
	1    7500 5850
	1    0    0    -1  
$EndComp
$Comp
L CONN_01X09 P18
U 1 1
P 7150 5850
F 0 "P18" H 7150 6350 50  0000 C CNN
F 1 "CONN_01X09" V 7250 5850 50  0000 C CNN
F 2 "Pin_Headers:Pin_Header_Straight_1x09_Pitch2.54mm" H 7150 5850 50  0001 C CNN
F 3 "" H 7150 5850 50  0000 C CNN
	1    7150 5850
	1    0    0    -1  
$EndComp
NoConn ~ 6950 5450
NoConn ~ 6950 5550
NoConn ~ 6950 5650
NoConn ~ 6950 5750
NoConn ~ 6950 5850
NoConn ~ 6950 5950
NoConn ~ 6950 6050
NoConn ~ 6950 6150
NoConn ~ 6950 6250
NoConn ~ 7300 5450
NoConn ~ 7300 5550
NoConn ~ 7300 5650
NoConn ~ 7300 5750
NoConn ~ 7300 5850
NoConn ~ 7300 5950
NoConn ~ 7300 6050
NoConn ~ 7300 6150
NoConn ~ 7300 6250
NoConn ~ 7650 5450
NoConn ~ 7650 5550
NoConn ~ 7650 5650
NoConn ~ 7650 5750
NoConn ~ 7650 5850
NoConn ~ 7650 5950
NoConn ~ 7650 6050
NoConn ~ 7650 6150
NoConn ~ 7650 6250
NoConn ~ 8000 5450
NoConn ~ 8000 5550
NoConn ~ 8000 5650
NoConn ~ 8000 5750
NoConn ~ 8000 5850
NoConn ~ 8000 5950
NoConn ~ 8000 6050
NoConn ~ 8000 6150
NoConn ~ 8000 6250
NoConn ~ 8350 5450
NoConn ~ 8350 5550
NoConn ~ 8350 5650
NoConn ~ 8350 5750
NoConn ~ 8350 5850
NoConn ~ 8350 5950
NoConn ~ 8350 6050
NoConn ~ 8350 6150
NoConn ~ 8350 6250
NoConn ~ 8700 5450
NoConn ~ 8700 5550
NoConn ~ 8700 5650
NoConn ~ 8700 5750
NoConn ~ 8700 5850
NoConn ~ 8700 5950
NoConn ~ 8700 6050
NoConn ~ 8700 6150
NoConn ~ 8700 6250
NoConn ~ 9050 5450
NoConn ~ 9050 5550
NoConn ~ 9050 5650
NoConn ~ 9050 5750
NoConn ~ 9050 5850
NoConn ~ 9050 5950
NoConn ~ 9050 6050
NoConn ~ 9050 6150
NoConn ~ 9050 6250
$Comp
L CONN_01X13 P28
U 1 1
P 6500 6900
F 0 "P28" H 6500 7600 50  0000 C CNN
F 1 "CONN_01X13" V 6600 6900 50  0000 C CNN
F 2 "Pin_Headers:Pin_Header_Straight_1x13_Pitch2.54mm" H 6500 6900 50  0001 C CNN
F 3 "" H 6500 6900 50  0000 C CNN
	1    6500 6900
	1    0    0    -1  
$EndComp
$Comp
L CONN_01X13 P27
U 1 1
P 6150 6900
F 0 "P27" H 6150 7600 50  0000 C CNN
F 1 "CONN_01X13" V 6250 6900 50  0000 C CNN
F 2 "Pin_Headers:Pin_Header_Straight_1x13_Pitch2.54mm" H 6150 6900 50  0001 C CNN
F 3 "" H 6150 6900 50  0000 C CNN
	1    6150 6900
	1    0    0    -1  
$EndComp
$Comp
L CONN_01X13 P26
U 1 1
P 5800 6900
F 0 "P26" H 5800 7600 50  0000 C CNN
F 1 "CONN_01X13" V 5900 6900 50  0000 C CNN
F 2 "Pin_Headers:Pin_Header_Straight_1x13_Pitch2.54mm" H 5800 6900 50  0001 C CNN
F 3 "" H 5800 6900 50  0000 C CNN
	1    5800 6900
	1    0    0    -1  
$EndComp
$Comp
L CONN_01X13 P25
U 1 1
P 5450 6900
F 0 "P25" H 5450 7600 50  0000 C CNN
F 1 "CONN_01X13" V 5550 6900 50  0000 C CNN
F 2 "Pin_Headers:Pin_Header_Straight_1x13_Pitch2.54mm" H 5450 6900 50  0001 C CNN
F 3 "" H 5450 6900 50  0000 C CNN
	1    5450 6900
	1    0    0    -1  
$EndComp
NoConn ~ 5250 6300
NoConn ~ 5250 6400
NoConn ~ 5250 6500
NoConn ~ 5250 6600
NoConn ~ 5250 6700
NoConn ~ 5250 6800
NoConn ~ 5250 6900
NoConn ~ 5250 7000
NoConn ~ 5250 7100
NoConn ~ 5250 7200
NoConn ~ 5250 7300
NoConn ~ 5250 7400
NoConn ~ 5250 7500
NoConn ~ 5600 6300
NoConn ~ 5600 6400
NoConn ~ 5600 6500
NoConn ~ 5600 6600
NoConn ~ 5600 6700
NoConn ~ 5600 6800
NoConn ~ 5600 6900
NoConn ~ 5600 7000
NoConn ~ 5600 7100
NoConn ~ 5600 7200
NoConn ~ 5600 7300
NoConn ~ 5600 7400
NoConn ~ 5600 7500
NoConn ~ 5950 6300
NoConn ~ 5950 6400
NoConn ~ 5950 6500
NoConn ~ 5950 6600
NoConn ~ 5950 6700
NoConn ~ 5950 6800
NoConn ~ 5950 6900
NoConn ~ 5950 7000
NoConn ~ 5950 7100
NoConn ~ 5950 7200
NoConn ~ 5950 7300
NoConn ~ 5950 7400
NoConn ~ 5950 7500
NoConn ~ 6300 6300
NoConn ~ 6300 6400
NoConn ~ 6300 6500
NoConn ~ 6300 6600
NoConn ~ 6300 6700
NoConn ~ 6300 6800
NoConn ~ 6300 6900
NoConn ~ 6300 7000
NoConn ~ 6300 7100
NoConn ~ 6300 7200
NoConn ~ 6300 7300
NoConn ~ 6300 7400
NoConn ~ 6300 7500
$Comp
L CONN_01X09 P30
U 1 1
P 8900 4600
F 0 "P30" H 8900 5100 50  0000 C CNN
F 1 "CONN_01X09" V 9000 4600 50  0000 C CNN
F 2 "Pin_Headers:Pin_Header_Straight_1x09_Pitch2.54mm" H 8900 4600 50  0001 C CNN
F 3 "" H 8900 4600 50  0000 C CNN
	1    8900 4600
	1    0    0    -1  
$EndComp
$Comp
L CONN_01X09 P29
U 1 1
P 8450 4600
F 0 "P29" H 8450 5100 50  0000 C CNN
F 1 "CONN_01X09" V 8550 4600 50  0000 C CNN
F 2 "Pin_Headers:Pin_Header_Straight_1x09_Pitch2.54mm" H 8450 4600 50  0001 C CNN
F 3 "" H 8450 4600 50  0000 C CNN
	1    8450 4600
	1    0    0    -1  
$EndComp
NoConn ~ 8250 4200
NoConn ~ 8250 4300
NoConn ~ 8250 4400
NoConn ~ 8250 4500
NoConn ~ 8250 4600
NoConn ~ 8250 4700
NoConn ~ 8250 4800
NoConn ~ 8250 4900
NoConn ~ 8250 5000
NoConn ~ 8700 4200
NoConn ~ 8700 4300
NoConn ~ 8700 4400
NoConn ~ 8700 4500
NoConn ~ 8700 4600
NoConn ~ 8700 4700
NoConn ~ 8700 4800
NoConn ~ 8700 4900
NoConn ~ 8700 5000
Wire Wire Line
	2450 2000 2680 2000
Wire Wire Line
	2680 2000 2680 2040
Wire Wire Line
	3050 1850 2450 1850
Wire Wire Line
	2750 1700 2450 1700
Wire Wire Line
	1450 1550 1350 1550
Wire Wire Line
	1250 2060 1250 2000
Wire Wire Line
	1250 2000 1450 2000
$Comp
L SHT31-DIS RH1
U 1 1
P 1900 1800
F 0 "RH1" H 1750 2200 60  0000 C CNN
F 1 "SHT31-DIS" H 1700 1430 60  0000 C CNN
F 2 "nosuz lib:DFN-8_SHT-3x-DIS" H 2050 1800 60  0001 C CNN
F 3 "" H 2050 1800 60  0000 C CNN
	1    1900 1800
	1    0    0    -1  
$EndComp
Wire Wire Line
	1450 1850 1360 1850
$Comp
L GND #PWR011
U 1 1
P 2000 2350
F 0 "#PWR011" H 2000 2100 50  0001 C CNN
F 1 "GND" H 2100 2250 50  0000 C CNN
F 2 "" H 2000 2350 50  0000 C CNN
F 3 "" H 2000 2350 50  0000 C CNN
	1    2000 2350
	1    0    0    -1  
$EndComp
Wire Wire Line
	2000 2350 2000 2300
Wire Wire Line
	1870 4070 2060 4070
Wire Wire Line
	2060 4070 2060 3900
Wire Wire Line
	2060 3900 2370 3900
Wire Wire Line
	1890 3450 2060 3450
Wire Wire Line
	2060 3450 2060 3700
$Comp
L R-RESCUE-Hornbill R22
U 1 1
P 5470 4360
F 0 "R22" V 5550 4360 50  0000 C CNN
F 1 "0r" V 5470 4360 50  0000 C CNN
F 2 "Resistors_SMD:R_0603_HandSoldering" V 5400 4360 50  0001 C CNN
F 3 "" H 5470 4360 50  0000 C CNN
	1    5470 4360
	-1   0    0    1   
$EndComp
Wire Wire Line
	5470 4610 5470 4640
Wire Wire Line
	5470 4640 5690 4640
Connection ~ 5690 4640
Text GLabel 5470 4050 1    47   Input ~ 0
+5V
Wire Wire Line
	5470 4110 5470 4050
$EndSCHEMATC
